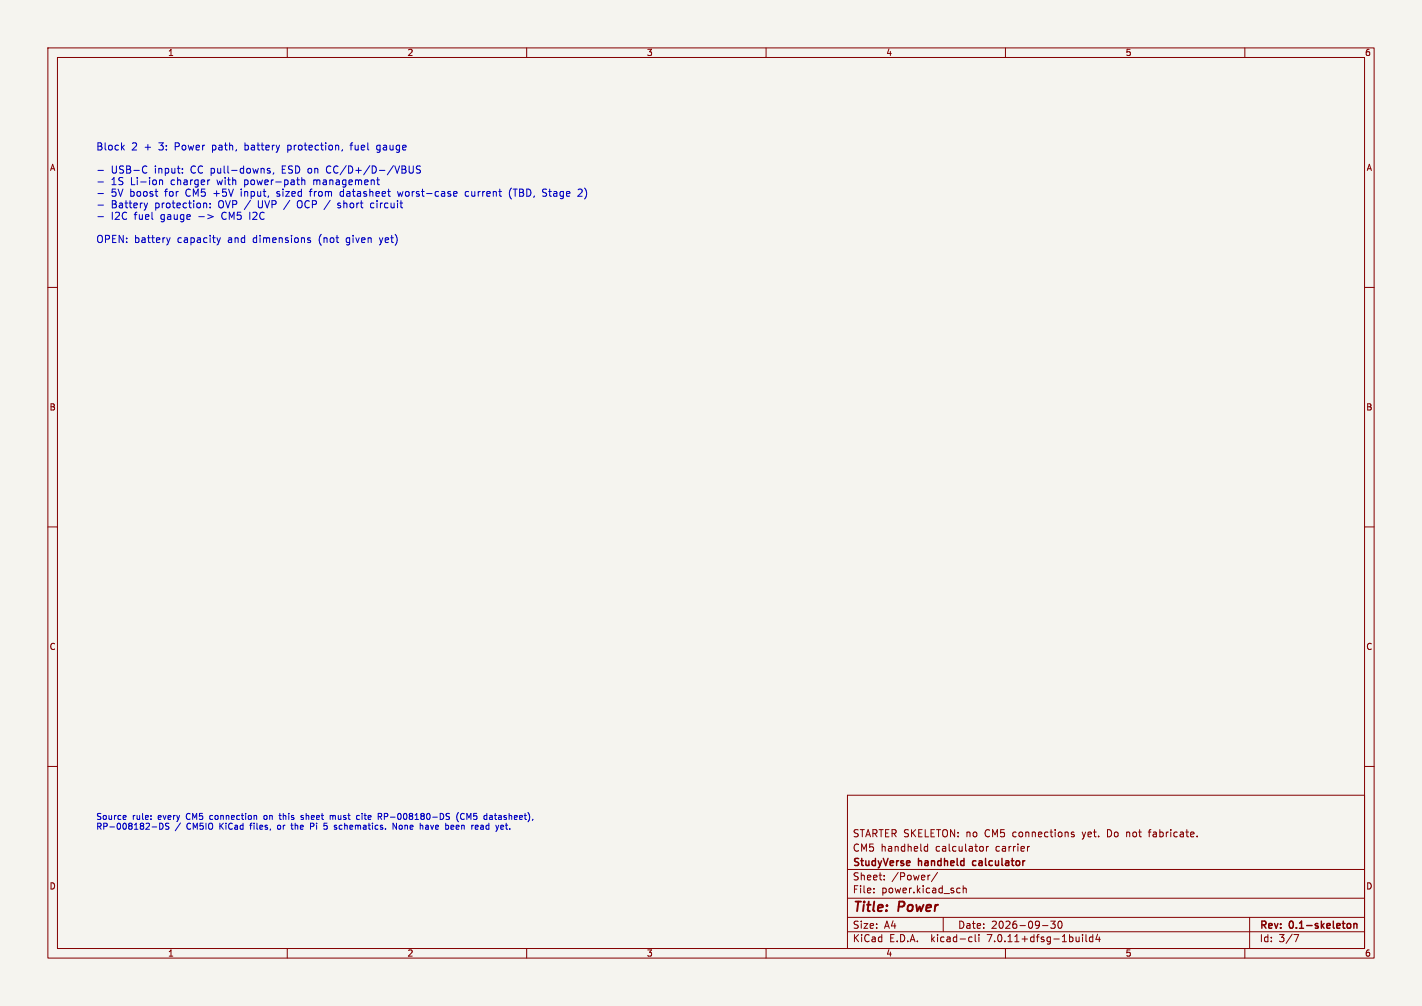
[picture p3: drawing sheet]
<svg xmlns="http://www.w3.org/2000/svg" width="297mm" height="210mm" viewBox="0 0 297 210" stroke-linecap="round" stroke-linejoin="round" font-family="sans-serif">
<path d="M0 0h297v210h-297z" fill="#f5f4ef" stroke="#f5f4ef" stroke-width=".21"/>
<g fill="none" stroke="#840000" stroke-width=".21">
<path d="M10 10h277v190h-277zM12 12h273v186h-273zM60 10v2M110 10v2M160 10v2M210 10v2M260 10v2M10 60h2M285 60h2M10 110h2M285 110h2M10 160h2"/>
<path d="M285 160h2M177 166h108v32h-108zM193.1 177.6l.2 .1 .4-.1M193.7 176.2v1.5M193.7 176.8l-.4-.1-.2 .1M205.1 176.7l.3 .3v.4l-.3 .3M206 176.7v1M206.5 176.7l-.5 .3M215 176.7l-.3 .1M224.3 173.8l-.3-.1-.3 .2 .1 .2 .5 .2v.3h-.6M235.3 173.7v1M235.4 173.8h-.1"/>
<path d="M239.8 173.7h.6M240.2 173.2l-.2 .2v1.3M250 174.6v.1M60 198v2M110 198v2M160 198v2M177 194.5h108M177 191.5h108M177 187.5h108M177 181.5h108M182.5 186.3v.1M182.5 185.5v.1"/>
<path d="M184.7 183.6v.1M184.7 182.8v.1M194.2 182.7l-.2 .1M195.8 182.1l-1.3 2M197 191.5v3M200.1 185.4l.4 .1M200.5 186.3l-.4 .1M201.2 185.5l.2-.1 .3 .1 .1 .9M201.2 184.9v1.5M202.6 195.6l.4 .1M203 196.5l-.4 .1M203.7 195.1v1.3l.2 .2"/>
<path d="M204.5 195.1v.1M204.5 195.6v1M210 198v2M217.7 193.2h1.2M219.5 192.3h.9l-.5 .6 .4 .1v.7l-.2 .1-.6-.1M221.2 192.4l.1-.1a.8 .8 0 0 1 .5 .7 .8 .8 0 0 1-.5 .8 1 1 0 0 1-.1-1.4zM226.1 195.1v.1M226.1 195.6v1M226.8 195.1v1.3l.2 .2M228.2 195.7l-.4-.1-.3 .3 .2 .6h.5M228.2 195.1v1.5M229.2 195l-.3 1.1h.9"/>
<path d="M229.6 195.6v1M260 198v2M261 191.5v6.5M270.2 195.1h1l-.6 1.5"/>
</g>
<path d="M203.2 179.8v.7M282.1 192.9v.7M282.8 192.8v1M282.8 192.9l.2-.1 .3 .1 .1 .9" fill="none" stroke="#840000" stroke-width=".3"/>
<g fill="none" stroke="#0000c2" stroke-width=".21">
<path d="M20.5 35.6h1.1M20.5 38h1.1M25.5 30.7l.5 .6M26 30.3l-.6 .6M30.2 34.6l.5 .2M30.7 36l-.5 .1M33.3 37.6v1M33.4 37.6l-.1 .1M33.9 37.6l.1 1M38.1 36v.1M38.1 35.2v.2M56.4 35.2l-.4-.1-.2 .3 .1 .2 .5 .1v.4h-.6"/>
<path d="M57.2 36.1l-.2 .3M60.1 30.3v1.5M60.1 31.2l.1 .1M60.2 30.3l-.1 .1M62 37.6h.5M62.4 38.6h.1M63 37.7l.2-.1h.4l.1 1M63 37.1v1.5M64.6 40h.6M65 39.5l-.2 .2v1.3M68.3 34.9l-.1 .4 .1 .6M71.5 31.2l-.1 .3"/>
<path d="M73.1 30.3h.6M73.5 29.8l-.2 .2v1.3M78.7 37.6h.5M78.7 31.7l.4 .1M78.9 38.3l.3 .3M79.2 30.3l-.4 .1-.1 .2v.6l.5 .1M83 40l.3 1 .3-.7M85.5 34.6v1.3l.2 .2h.5l.1-.2v-1.3M87.8 34.7l-.6-.1-.2 .2v.4l.7 .3 .1 .4-.3 .2h-.5M95 40h.4l.1 .3-.8 .2M106.8 39.3a1.72 1.72 0 0 0 0 2.2M107.2 39.5h.8"/>
<path d="M113.6 39.5h.6M121 39.5h.5l.1 .4-.9 1.1h.9M20.5 40.4h1.1M20.5 42.8h1.1M20.5 45.2h1.1M30.8 42.4l-.3 1M34.8 49.6l.4 1M35.2 50.6l-.2 .4M35.5 49.6l-.3 1M41.5 45.2h1.2M42.6 42.5h.5l.1 .9M43.4 44.8l1.1 .4-1.1 .5"/>
<path d="M43.9 43.2v.2M43.9 42.5v.1M45.3 49.6l.4 1M45.7 50.6l-.2 .5M46 49.6l-.3 1M57.8 40.9l.2 .1M57.9 40v.4M62.2 42.1v1.1M64.3 50.1l.5 .1 .1 .2-.2 .2h-.5M64.3 49.7h.5M70.5 43.3l.5 .1M71 42.4l-.5 .2 .1 .2 .4 .1"/>
<path d="M71.1 40.1v.7l.5 .2M78 42.4h-.3l-.3 .3 .1 .5 .5 .2M79.2 49.6l.4 1M79.4 51.1h-.2M95.4 40.9l-.4 .1M97.9 40h-.4l-.3 .3 .1 .6h.6M113.6 40.2l.4 .1 .2 .4-.3 .3h-.4M26.1 170.2l.2 .3-.6 .1M26.3 171l-.2 .1M31.5 171v.1M31.5 170.3v.1M31.8 172.6h.9"/>
<path d="M33.3 171.8v1.3l.6-.2 .2-.5M34.8 172.5l.4 .1 .1 .3-.3 .2h-.4M53.2 170.2l.4 .2v.7M55.2 170.3l-.1 .2 .1 .5M58.1 172.3l-.1 .2 .1 .6M58.3 170.2h.4M58.4 169.8v1.1l.3 .2M60.7 172.3h.5M60.9 171.8v1.1l.3 .2M63.3 170.3l-.3-.1-.1 .3 .5 .3M63.4 170.9l-.2 .2-.3-.1M64.9 171.8v1.3"/>
<path d="M65.5 172.5h-.6M67.8 172.3h.3l.3 .3M68.4 172.9l-.3 .2h-.3M69 170.3l.3-.1 .2 .2M69 170.2v.9M69.5 170.4v.7M69.7 170.2l-.2 .2M74.6 170.3h.5M74.6 171h.5M79 169.8h.5l.2 .2-.1 .4-.6 .1M79.3 170.5l.4 .6M82.8 171.8v1.3l-.7-1.3v1.3"/>
<path d="M89.3 172.3h-.4M89.3 172.6h-.3l-.1 .2v.3h.4M93.2 170.2l.7 .5-.3 .4-.4-.1M93.9 169.9l-.5-.1-.2 .2M94.7 172.3h-.3l-.2 .2v.6h.5M94.8 172.6l-.6 .1M95.8 169.6a1.46 1.46 0 0 0 0 2M96.9 169.9a.59 .59 0 0 0-.7 .5 .59 .59 0 0 0 .7 .6M99.8 173.1h-.4M99.9 172.5v.1l-.6 .1M102.6 170.2l-.3 .1M102.7 170.6h-.3l-.2 .2 .1 .2 .4 .1"/>
<path d="M105.1 173.1h-.3M105.2 172.5v.1l-.6 .1"/>
</g>
<g font-size="2.8" fill="#840000">
<text x="178" y="190.9">Title:</text>
<text x="187.7" y="190.9">Power</text>
</g>
<g font-size="2.1" fill="#0000c2">
<text x="20" y="31.7">Block</text>
<text x="27.4" y="31.7">2</text>
<text x="30.2" y="31.7">+</text>
<text x="33.3" y="31.7">3:</text>
<text x="36.8" y="31.7">Power</text>
<text x="44.7" y="31.7">path,</text>
<text x="51.7" y="31.7">battery</text>
<text x="60.7" y="31.7">protection,</text>
<text x="74.1" y="31.7">fuel</text>
<text x="79.7" y="31.7">gauge</text>
<text x="23.2" y="36.5">USB-C</text>
<text x="23.2" y="39">1S</text>
<text x="23.2" y="41.4">5V boost</text>
<text x="27.3" y="39">Li-ion</text>
<text x="32.3" y="36.5">input:</text>
<text x="34.6" y="41.4">for</text>
<text x="35.8" y="39">charger</text>
<text x="39.1" y="41.4">CM5</text>
<text x="40" y="36.5">CC pull-downs,</text>
<text x="45" y="41.4">+5V</text>
<text x="45.6" y="39">with</text>
<text x="50.9" y="41.4">input,</text>
<text x="51.4" y="39">power-path</text>
<text x="58.5" y="41.4">sized</text>
<text x="59.3" y="36.5">ESD on</text>
<text x="65.6" y="41.4">from</text>
<text x="66" y="39">management</text>
<text x="68.9" y="36.5">CC/D+/D-/VBUS</text>
<text x="72.1" y="41.4">datasheet</text>
<text x="84.3" y="41.4">worst-case</text>
<text x="98.5" y="41.4">current</text>
<text x="107.8" y="41.4">(TBD,</text>
<text x="115" y="41.4">Stage</text>
<text x="122.6" y="41.4">2)</text>
<text x="23.2" y="43.8">Battery</text>
<text x="23.2" y="46.2">I2C</text>
<text x="28.1" y="46.2">fuel</text>
<text x="32.4" y="43.8">protection:</text>
<text x="33.7" y="46.2">gauge</text>
<text x="45.8" y="43.8">OVP /</text>
<text x="46.7" y="46.2">CM5</text>
<text x="52.7" y="46.2">I2C</text>
<text x="54.3" y="43.8">UVP /</text>
<text x="62.8" y="43.8">OCP /</text>
<text x="71.6" y="43.8">short</text>
<text x="78.6" y="43.8">circuit</text>
<text x="20" y="51">OPEN:</text>
<text x="28" y="51">battery</text>
<text x="37.1" y="51">capacity</text>
<text x="47.8" y="51">and</text>
<text x="53.1" y="51">dimensions</text>
<text x="67" y="51">(not</text>
<text x="72.9" y="51">given</text>
<text x="80" y="51">yet)</text>
</g>
<g font-size="2.1" fill="#840000">
<text x="178" y="178">CM5</text>
<text x="178" y="175">STARTER SKELETON: no</text>
<text x="183.9" y="178">handheld</text>
<text x="195.5" y="178">calculator</text>
<text x="205.8" y="175">CM5</text>
<text x="208.1" y="178">carrier</text>
<text x="211.8" y="175">connections</text>
<text x="226.5" y="175">yet.</text>
<text x="231.8" y="175">Do</text>
<text x="236" y="175">not</text>
<text x="240.8" y="175">fabricate.</text>
<text x="178" y="184">Sheet:</text>
<text x="178" y="181.2">StudyVerse</text>
<text x="186.2" y="184">/Power/</text>
<text x="191.9" y="181.2">handheld</text>
<text x="203.8" y="181.2">calculator</text>
<text x="178" y="186.7">File:</text>
<text x="184.1" y="186.7">power.kicad_sch</text>
<text x="178" y="196.9">KiCad</text>
<text x="178" y="194.1">Size:</text>
<text x="184.7" y="194.1">A4</text>
<text x="185.7" y="196.9">E.D.A.</text>
<text x="194.6" y="196.9">kicad-cli</text>
<text x="200" y="194.1">Date:</text>
<text x="206.5" y="196.9">7.0.11+dfsg-1build4</text>
<text x="207" y="194.1">2026-09-30</text>
<text x="263" y="194.3">Rev:</text>
<text x="263" y="196.9">Id:</text>
<text x="267.1" y="196.9">3/7</text>
<text x="269.4" y="194.3">0.1-skeleton</text>
</g>
<g font-size="1.8" fill="#840000">
<text x="35" y="11.9">1</text>
<text x="85" y="11.9">2</text>
<text x="135" y="11.9">3</text>
<text x="185" y="11.9">4</text>
<text x="235" y="11.9">5</text>
<text x="285" y="11.9">6</text>
<text x="10.3" y="35.9">A</text>
<text x="285.3" y="35.9">A</text>
<text x="10.3" y="85.9">B</text>
<text x="285.3" y="85.9">B</text>
<text x="10.3" y="135.9">C</text>
<text x="285.3" y="135.9">C</text>
<text x="10.3" y="185.9">D</text>
<text x="285.3" y="185.9">D</text>
<text x="35" y="199.9">1</text>
<text x="85" y="199.9">2</text>
<text x="135" y="199.9">3</text>
<text x="185" y="199.9">4</text>
<text x="235" y="199.9">5</text>
<text x="285" y="199.9">6</text>
</g>
<g font-size="1.8" fill="#0000c2">
<text x="20" y="171.5">Source</text>
<text x="20" y="173.5">RP-008182-DS</text>
<text x="27.6" y="171.5">rule:</text>
<text x="33.1" y="171.5">every</text>
<text x="36.6" y="173.5">/</text>
<text x="39.1" y="173.5">CM5IO</text>
<text x="39.2" y="171.5">CM5</text>
<text x="44.3" y="171.5">connection</text>
<text x="46.1" y="173.5">KiCad</text>
<text x="52.7" y="173.5">files,</text>
<text x="55.8" y="171.5">on</text>
<text x="58.6" y="173.5">or</text>
<text x="59.3" y="171.5">this</text>
<text x="61.7" y="173.5">the</text>
<text x="63.9" y="171.5">sheet</text>
<text x="65.9" y="173.5">Pi</text>
<text x="68.9" y="173.5">5</text>
<text x="70.2" y="171.5">must</text>
<text x="71.3" y="173.5">schematics.</text>
<text x="76" y="171.5">cite</text>
<text x="80.6" y="171.5">RP-008180-DS</text>
<text x="83.7" y="173.5">None</text>
<text x="89.6" y="173.5">have</text>
<text x="95.1" y="173.5">been</text>
<text x="97.2" y="171.5">(CM5</text>
<text x="100.8" y="173.5">read</text>
<text x="103.2" y="171.5">datasheet),</text>
<text x="106.1" y="173.5">yet.</text>
</g>
</svg>
